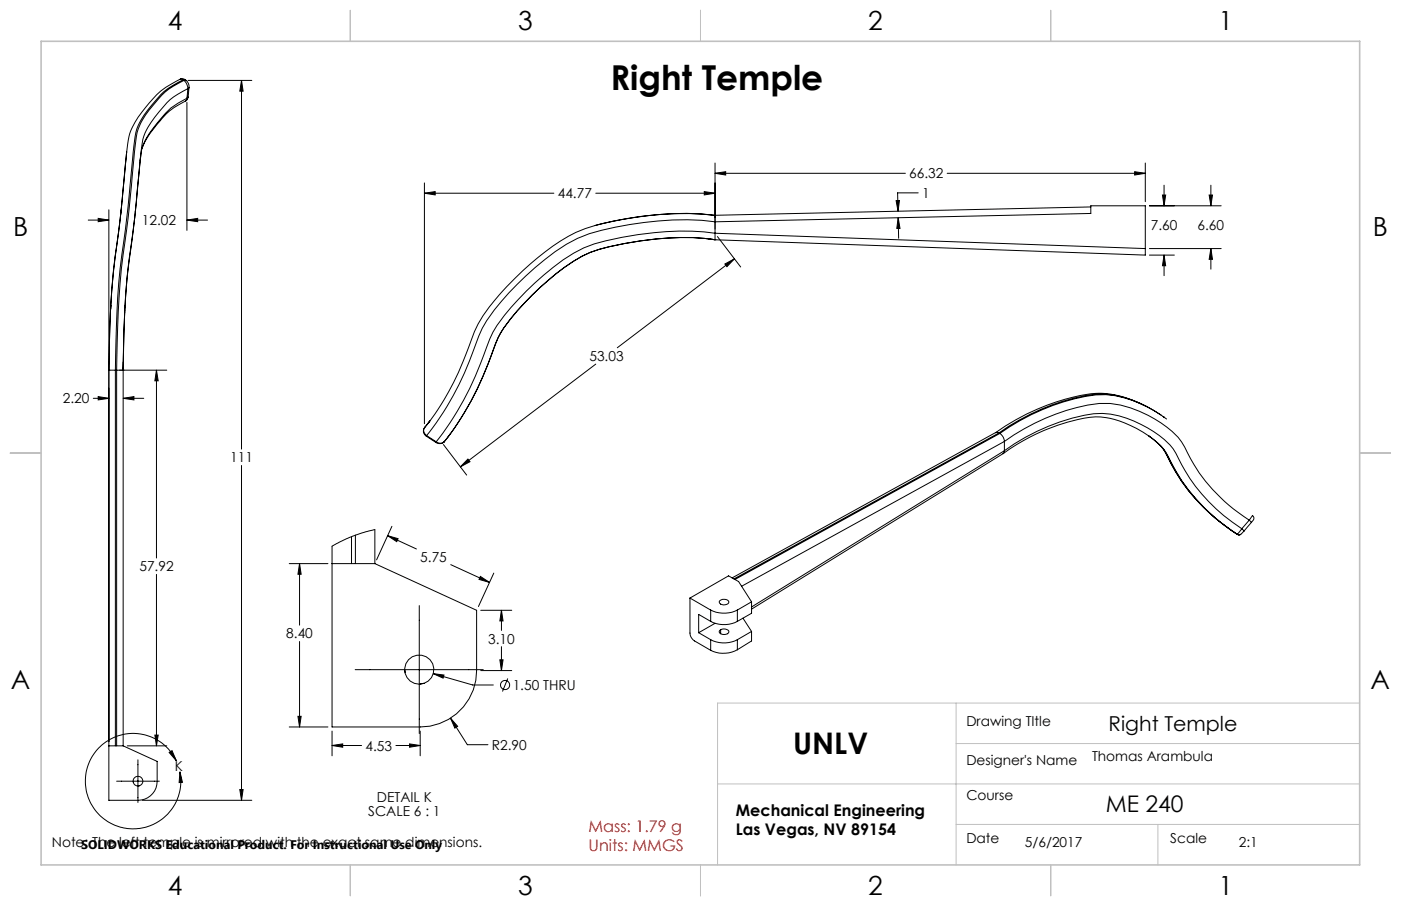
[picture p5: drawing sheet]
<svg xmlns="http://www.w3.org/2000/svg" width="432mm" height="279mm" viewBox="0 0 432 279" stroke-linecap="round" stroke-linejoin="round" font-family="sans-serif">
<g fill="none" stroke="#000" stroke-width=".31">
<path d="M55.6 24.4a26.7 26.7 0 0 0-11.8 10.1 18.6 18.6 0 0 0-4.7 11.7l-.4 4.1M55.6 24.4l.9-.1 .6 .3M55.6 24.4l.8 .2M56.4 24.6l-1.5 .8a20.2 20.2 0 0 0-7.9 6.7 19.3 19.3 0 0 0-5.7 12.5l-.7 7.1a463.6 463.6 0 0 1-3.6 31.2l-.9 13.3-.5 18M56.4 24.6l.3 .2M56.7 24.8l-1.6 .8a20.1 20.1 0 0 0-7.7 6.6 19.1 19.1 0 0 0-5.7 12.5l-.7 7.1a463.6 463.6 0 0 1-3.6 31.2l-1 13.2-.5 18M56.7 24.8l.7 .7 .5 1.8M56.7 24.8h.7M57.1 24.6l.3 .2M57.1 24.6h-.7M57.2 31.2a28.7 28.7 0 0 0-11.8 11.3l-1.6 3.3M57.4 24.8l.7 1 .2 1.2"/>
<path d="M57.6 31.6v39.4M57.6 30.3a26.6 26.6 0 0 0-10.6 9.6 15.7 15.7 0 0 0-3.8 9.7M57.9 27.3l-1.5 .9a19 19 0 0 0-7.4 6.3 19.6 19.6 0 0 0-5.7 14.2l-.5 4.9a461.3 461.3 0 0 1-3.5 30.2 338.6 338.6 0 0 0-1.3 30.4M57.9 27.3l-.3 3M58 24.8h19.6M58 30l-.2 .6-.6 .6 .4-.9M58 30l-.4 .3M58.3 27l-.3 3M58.3 27l-.4 .3M74.4 24.8l.5 3.3h-1zM74.4 24.8v113.7M38.7 50.3l-1.6 16.2"/>
<path d="M38.7 50.3v.4M39.1 46.8l-2.2 21.6a280.5 280.5 0 0 0-3.4 45.8M43.3 48.2a662.4 662.4 0 0 1-4.1 37.6l-.7 8.8M130.8 59.6l3.3-.5v1zM130.8 56.4v74.3M130.8 59.6h39.9M183.6 59.6h36.8M217.1 59.1l3.3 .5-3.3 .5zM220.4 53.4l3.3-.4v1zM220.4 50.3v21.6M220.4 53.4h58.6M283 59.5h-6.4l.2 5.7"/>
<path d="M291.9 53.4h61.1M349.7 53l3.3 .4-3.3 .6zM353 50.3v11.9M358.8 57.1v6.4M373.2 57.1v6.4M27.2 67.9h6.3M30.3 67.3l3.2 .6-3.2 .5zM33.5 64.7v182.1h9.1a5.9 5.9 0 0 0 5.8-5.8v-6.2l-10.4-4.8M37.3 64.8l-2.4 19.4-.8 11.2v-1.2M57.6 67.9l3.3-.6v1.1zM57.6 67.9h6.4M220.4 71.9v2l-1.9-.2"/>
<path d="M220.4 66.4a101.7 101.7 0 0 0-40 4.1 63.7 63.7 0 0 0-21.7 15.3l-3.3 3.5a54.8 54.8 0 0 0-9.2 13 95.7 95.7 0 0 1-13.4 27.1l-.9 1.2M220.4 73.9l132.6 4.8v-2M220.4 66.5v1.9M220.4 71.9a93.3 93.3 0 0 0-37.2 3.3 52.3 52.3 0 0 0-18.5 12.2 70.5 70.5 0 0 0-12.8 15l-.9 2.1a101.7 101.7 0 0 1-15.6 30.6l-1 1.1M220.4 73.9a90.9 90.9 0 0 0-38.5 3.9 70.1 70.1 0 0 0-22.6 18.1 32.6 32.6 0 0 0-8.1 14.3 90.4 90.4 0 0 1-14.2 25.9M220.4 68.4a99.5 99.5 0 0 0-38.8 3.7 57.2 57.2 0 0 0-19.6 13.1 71.4 71.4 0 0 0-13.4 16l-1.1 2.5a95.9 95.9 0 0 1-16 30.6M220.4 73.9a90.6 90.6 0 0 0-38.4 3.9 68.3 68.3 0 0 0-20.4 15.7 35.6 35.6 0 0 0-8.8 12.5 97.3 97.3 0 0 1-14.2 28.1M220.4 66.4a101.8 101.8 0 0 0-37 3.1M220.4 68.4l115.8-2.6v-2.3h16.8v13.2M220.4 71.9l132.6 4.8M220.4 73.9h.1M221.1 73l7.2 9.3"/>
<path d="M226.3 79.8l-36 27.4M276.2 61.9l1-.1-.4 3.4zM276.8 67.1l.6 3.3h-1zM276.8 67.1l.2 6.4M336.2 63.8l-115.8 2.6M354.3 78.7h7.6M354.3 63.5h22.1M354.3 76.7h22.1M358.3 60.1h1l-.5 3.4zM358.8 78.7l.5 3.3h-1zM358.8 78.7v6.3M372.7 60.1h1l-.5 3.4z"/>
<path d="M373.2 76.7l.5 3.3h-1zM373.2 76.7v6.3M34.1 95l-.5 16.7M34.1 94.3v.8M38.5 94.6l-.6 19.6M223.4 81.4l2.9-1.6-2.3 2.4zM33.5 114.2h.1M33.5 114.2h2.1M33.6 111.4v2.8M35.6 114.2h.3M35.6 114.2v115.8M35.9 114.2h2.1"/>
<path d="M35.9 114.2v115.8M36.8 114.2h14.6M38 114.2h.1M38 114.2v115.8M38 111.7v2.5M48.2 114.2l.6 3.2h-1.1zM48.2 114.2v57.9M183.6 112.3l-41.7 31.7M28.8 122.8h4.7M30.3 122.3l3.2 .5-3.2 .5zM38 122.8l3.3-.5v1zM38 122.8h6.3"/>
<path d="M130.8 132l-.1 .1a1.77 1.77 0 0 0 .7 2.4M130.8 131.9a1.81 1.81 0 0 0 .7 2.4M131.4 134.5l3 2M131.5 134.3l2.9 1.9M131.5 134.3l-.1 .2M132.5 129.9l-1.7 2zM134.4 136.2a2.08 2.08 0 0 0 2.4 .1M134.4 136.2v.3M136.7 137.1l7.1 9.4M136.7 136.4l-.1 .1a1.99 1.99 0 0 1-2.2 0M137 136.1l-.2 .2M138.6 134.1l-1.8 2.2"/>
<path d="M138.6 134.1l-.1 .1M138.7 133.9l-.1 .2M306.9 133.4l1 .1M306.9 133.4l-81.3 44.8M307.9 133.5l.3 .2M307.9 133.5l-81.7 45M308.2 133.7l1 1.2 .4 1.2M308.2 133.7l-81.7 45M309.6 139l-.5 .9-77.5 48M309.6 136.1a64.5 64.5 0 0 1 29.2-11.7 31.9 31.9 0 0 1 19 6 19.1 19.1 0 0 1 8.2 9.3 53.4 53.4 0 0 0 19 20.7M309.6 139a63.5 63.5 0 0 1 27.4-11.4 30.2 30.2 0 0 1 18.6 5.5 19.3 19.3 0 0 1 8.6 10.2 53.7 53.7 0 0 0 18.5 19.8M309.6 136.1v2.9"/>
<path d="M309.6 136.1l-81 44.7M309.6 139l-78 48.2M353.3 125.3a28.1 28.1 0 0 0-20.5-3.3 69.3 69.3 0 0 0-26 11.5M354 134.4a16.4 16.4 0 0 1 6.8 7.9 57.7 57.7 0 0 0 20.6 22.4M354.2 134.5l.2 .2a15.2 15.2 0 0 1 6.2 7.4 59.1 59.1 0 0 0 20.7 22.7M354.4 134.7a29.7 29.7 0 0 0-16.7-6.1 60 60 0 0 0-28.5 11.3M355.9 135.8a15.3 15.3 0 0 1 5 7.3 58.4 58.4 0 0 0 19.9 21.3M357.8 128a37 37 0 0 0-17.2-6.5 53.9 53.9 0 0 0-23 6.2l-6.7 3.7-3 2.1M358.5 128.4l.3 .3M359.6 129.2a37.4 37.4 0 0 0-18.7-7.5 54.5 54.5 0 0 0-23 6.2l-3.5 1.8-6.2 4M74.4 143.5v103.3M144.2 141.6l.7 .8-3 1.6z"/>
<path d="M386 159a1.35 1.35 0 0 1-.3 2.1M386 159h.1M386 159l-1 1.4M48.2 177.1v52.9M89.1 173.8h12M92.3 173.8l.5 3.3h-1zM92.3 173.8v19M102.3 173.8h13.2M102.3 168.5l6.3-3.1 4.1-1.4 2.8-.7v10.5l31.4 14.4v18.6a17.4 17.4 0 0 1-17.4 17.4h-27.2zM108.3 165.5v8.3M109.5 165v8.8M119.5 165.2l3.2 .9-.4 .9z"/>
<path d="M119.5 165.2l8.8 4.1M120.8 162.3l-4.7 10.3M138.9 174.1l11.9 5.5M148.1 177.8l2.7 1.8-3.2-.9zM152.2 176.7l-4.7 10.3M381.3 164.7v.1M381.3 164.8l.9 .1M381.4 164.7l-.1 .1M381.4 164.7l.4 .2 .6-.1M381.7 164.9h.4M382.4 164.8l-.2 .1M382.7 163.1l-1.3 1.6"/>
<path d="M383.4 163.8l-1 1M385 160.4l-2.3 2.7M385 160.4l.7 .7-2.3 2.7-.7-.7M92.3 197.8v26.4M129.2 186.8v39.4M148.2 188.2h9.5M154.6 188.2l.4 3.3h-.9zM154.6 188.2v6.2M154.6 199.4v7.4M212.7 184.4v10.8a3 3 0 0 0 1.4 2.5l4.9 2.9M212.7 184.4l6.3 3.7M212.7 184.4l11.8-6.8 3.1 1.8 4 6.2"/>
<path d="M215.3 195.1l3.7 2.2M219 188.1a9.2 9.2 0 0 0 8.3 0M219 191.6a8.9 8.9 0 0 0 8.3 0M219 197.3a8.9 8.9 0 0 0 8.3 0M219 188.1v3.5M219 197.3v3.3M219 191.6l-3.7-2.1v5.6M220.4 192.2l-5.1 2.9M221.8 194.5a1.78 1.78 0 0 1 2.8 .4 1.79 1.79 0 0 1-2.9-.1zM221.9 185.2a1.81 1.81 0 0 1 2.7 .5 1.62 1.62 0 0 1-1.5 .9 1.62 1.62 0 0 1-1.4-1.1zM222.1 194.2v1.2M227.3 188.1v3.5"/>
<path d="M227.3 197.3v3.1M229 190.6l2.6 4.1M231.6 185.6l-4.3 2.5M231.6 185.6v3.5l-4.3 2.5M231.6 194.7v3l-4.3 2.7M231.6 194.7l-4.3 2.6M109.5 206.5h39.4M124.7 206.5l.2 .9M130.7 210.7l-1.5 .3M133.5 207.8l3.3 .4-.2 .9zM133.5 207.8l12.2 3.4h6.3M148.2 206.8h9.5"/>
<path d="M154.1 203.5h.9l-.4 3.3zM156.5 209.2l-1.6 4.1M227.3 200.4a9 9 0 0 1-8.3 .2M33.5 230h4.5M39.2 230h12.2M42.5 234.3v13.2M47.7 226.7h1.1l-.6 3.3zM52.1 232.1l.9-.6 1.3 3.1zM54.3 234.6a14.7 14.7 0 0 0-24.6-3.1 14.7 14.7 0 0 0 7.8 23.6 14.7 14.7 0 0 0 18-17.1M55.5 238l.7 3.3h-1zM89.1 224.2h12M91.8 220.9h1l-.5 3.3z"/>
<path d="M102.3 229.9l3.3-.5v1zM102.3 225.5v7.6M102.3 229.9h9.1M122 229.9h7.5M126.2 229.4l3.3 .5-3.3 .5zM129.5 225.5v7.6M138.9 221.5l2.1 2.5-.8 .5zM138.9 221.5l5.1 8.2h6.4M35.9 240.9h13.2M41 240.9l.1 .3M43 242.3l-.5 .1M43.9 246.8h33.7"/>
<path d="M73.9 243.5h1l-.5 3.3z"/>
<circle cx="129.2" cy="206.5" r="4.5"/>
<circle cx="155.7" cy="211.3" r="1.41"/>
<circle cx="42.5" cy="240.9" r="1.51"/>
</g>
<g fill="none" stroke="#c0c0c0" stroke-width=".31">
<path d="M108 3.2v9.5M215.9 3.2v9.5M323.8 3.2v9.5M3.1 139.7h9.6M419.1 139.7h9.5M294.7 216.8v49.9M419.1 216.8h-197.9v49.9M294.7 229.3h124.4M221.2 241.8h197.9M294.7 254.2h124.4M356.9 254.2v12.5M108 266.7v9.6"/>
<path d="M215.9 266.7v9.6M323.8 266.7v9.6"/>
</g>
<path d="M12.7 12.7h406.4v254h-406.4z" fill="none" stroke="#c0c0c0" stroke-width=".5"/>
<g fill="#000">
<path d="M349.7 53l3.3 .4-3.3 .6zM220.4 53.4l3.3-.4v1zM358.8 78.7l.5 3.3h-1zM358.3 60.1h1l-.5 3.4zM372.7 60.1h1l-.5 3.4zM373.2 76.7l.5 3.3h-1zM276.2 61.9l1-.1-.4 3.4zM276.8 67.1l.6 3.3h-1zM217.1 59.1l3.3 .5-3.3 .5zM130.8 59.6l3.3-.5v1zM223.4 81.4l2.9-1.6-2.3 2.4zM144.2 141.6l.7 .8-3 1.6zM73.9 243.5h1l-.5 3.3zM74.4 24.8l.5 3.3h-1zM30.3 67.3l3.2 .6-3.2 .5zM57.6 67.9l3.3-.6v1.1zM38 122.8l3.3-.5v1zM30.3 122.3l3.2 .5-3.2 .5zM47.7 226.7h1.1l-.6 3.3zM48.2 114.2l.6 3.2h-1.1zM133.5 207.8l3.1 1.3 .2-.9zM119.5 165.2l3.2 .9-.4 .9zM148.1 177.8l2.7 1.8-3.2-.9zM92.3 173.8l.5 3.3h-1zM91.8 220.9h1l-.5 3.3zM138.9 221.5l1.3 3 .8-.5zM154.6 188.2l.4 3.3h-.9zM154.1 203.5h.9l-.4 3.3zM126.2 229.4l3.3 .5-3.3 .5zM102.3 229.9l3.3-.5v1z"/>
<path d="M52.1 232.1l.9-.6 1.3 3.1zM55.5 238l.7 3.3h-1z"/>
</g>
<text font-size="10.6" x="188.1" y="27.8">Right Temple</text>
<text font-size="9.2" x="244.5" y="232.6">UNLV</text>
<g font-size="8.1">
<text x="51.7" y="9.3">4</text>
<text x="159.7" y="9.3">3</text>
<text x="267.6" y="9.3">2</text>
<text x="375.6" y="9.3">1</text>
<text x="4" y="72.8">B</text>
<text x="423.1" y="72.8">B</text>
<text x="3.3" y="212.5">A</text>
<text x="422.4" y="212.5">A</text>
<text x="51.7" y="276">4</text>
<text x="159.7" y="276">3</text>
<text x="267.6" y="276">2</text>
<text x="375.6" y="276">1</text>
</g>
<text font-size="7.1" x="340.8" y="250.5">ME 240</text>
<text font-size="6.3" x="341.7" y="225.4">Right Temple</text>
<g font-size="4.9">
<text x="226.8" y="251.7">Mechanical Engineering</text>
<text x="226.8" y="257.7">Las Vegas, NV 89154</text>
</g>
<g font-size="4.9" fill="#f00">
<text x="181.4" y="256.6">Mass: 1.79 g</text>
<text x="181.4" y="262.5">Units: MMGS</text>
</g>
<g font-size="4.2">
<text x="280.2" y="55">66.32</text>
<text x="171.9" y="61.2">44.77</text>
<text x="284.2" y="61.1">1</text>
<text x="43.7" y="69.4">12.02</text>
<text x="354.7" y="71.1">7.60</text>
<text x="369.1" y="71.1">6.60</text>
<text x="181.7" y="111.3">53.03</text>
<text x="19.4" y="124.4">2.20</text>
<text x="70.9" y="142.6">111</text>
<text x="129.5" y="173.3">5.75</text>
<text x="43" y="176.2">57.92</text>
<text x="88.2" y="196.9">8.40</text>
<text x="150.5" y="198.5">3.10</text>
<text x="158" y="212.8">1.50 THRU</text>
<text x="297.8" y="223.8">Drawing TItle</text>
<text x="112.6" y="231.5">4.53</text>
<text x="151.6" y="231.2">R2.90</text>
<text x="53.9" y="237.8">K</text>
<text x="297.8" y="235.9">Designer's Name</text>
<text x="336.6" y="234.8">Thomas Arambula</text>
<text x="113.5" y="251.5">SCALE 6 : 1</text>
<text x="116.2" y="247.3">DETAIL K</text>
<text x="297.8" y="246.9">Course</text>
<text x="16" y="261.3">Note: The left temple is mirrored with the exact same dimensions.</text>
<text x="297.8" y="259.9">Date</text>
<text x="315.8" y="261.3">5/6/2017</text>
<text x="360.7" y="259.9">Scale</text>
<text x="381.8" y="261.3">2:1</text>
</g>
<text font-size="3.8" x="25" y="261.9">SOLIDWORKS Educational Product. For Instructional Use Only</text>
</svg>
